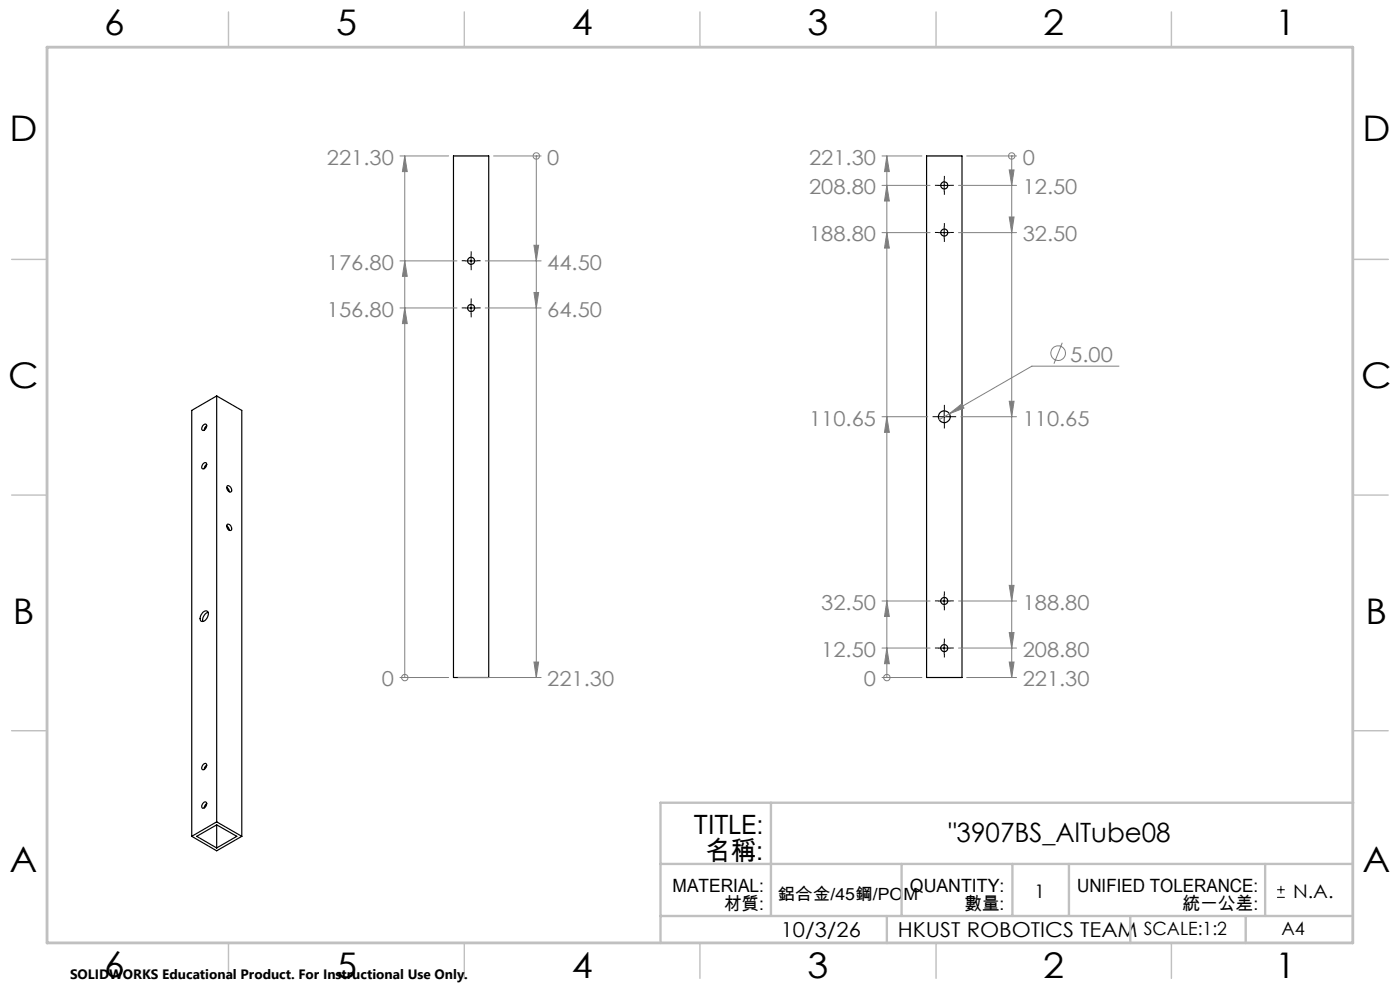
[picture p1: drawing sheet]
<svg xmlns="http://www.w3.org/2000/svg" width="297mm" height="210mm" viewBox="0 0 297 210" stroke-linecap="round" stroke-linejoin="round" font-family="sans-serif">
<g fill="none" stroke="#000" stroke-width=".25">
<path d="M96.2 33.1h7.5v110.6h-7.5zM196.6 33.1h7.5v110.6h-7.5zM43.1 98.3l.4-.2a.61 .61 0 0 1 .4 .6 .61 .61 0 0 1-.4 .6l-.4 .2-.3-.3zM43.1 90.2l.4-.3a.64 .64 0 0 1 .4 .6 .64 .64 0 0 1-.4 .6l-.4 .2-.3-.3zM43.9 98.5l-.5 .5-.1 .4M43.9 90.3l-.5 .5-.1 .5M46 84v90.3M46 84l5.3 3.1v90.3M46 84l-5.3 3.1v90.3M48.1 111.5l.4 .4 .1 .6M48.1 103.4l.4 .3 .1 .6M48.2 103.1a.79 .79 0 0 1 .8 .3 .79 .79 0 0 1 .1 .8 .72 .72 0 0 1-.8-.1 .72 .72 0 0 1-.2-.8z"/>
<path d="M48.3 111.2a.84 .84 0 0 1 .7 .5 .84 .84 0 0 1-.1 .8 .89 .89 0 0 1-.6-1.3zM43 129.9a.65 .65 0 0 1 1-.3 .65 .65 0 0 1 .1 1 1.15 1.15 0 0 1-1.6 1v-.9zM44.2 129.9a1.72 1.72 0 0 0-1.2 1.9M40.7 177.4l5.3 3.1 5.3-3.1M43.1 170.3l.5-.2a.75 .75 0 0 1 .1 .9 .75 .75 0 0 1-.8 .3l-.1-.3zM43.1 162.2l.5-.3a.77 .77 0 0 1 .1 .9 .77 .77 0 0 1-.8 .4l-.1-.4zM43.9 170.5l-.5 .4-.1 .5M43.9 162.3l-.5 .5-.1 .4M46 175v4.9M46 174.3l5.3 3.1M46 175l-4.3 2.4 4.3 2.5M46 175l4.2 2.4-4.2 2.5"/>
<path d="M46 174.3l-5.3 3.1"/>
<circle cx="200.3" cy="39.3" r=".75"/>
<circle cx="99.9" cy="55.3" r=".74"/>
<circle cx="200.3" cy="49.3" r=".75"/>
<circle cx="99.9" cy="65.3" r=".74"/>
<circle cx="200.3" cy="88.4" r="1.26"/>
<circle cx="200.3" cy="127.5" r=".75"/>
<circle cx="200.3" cy="137.5" r=".75"/>
</g>
<g fill="none" stroke="#808080" stroke-width=".21">
<path d="M84.8 33.1h10.4M85.9 33.1l.5 3.3h-1zM85.9 33.1v110.6M104.7 33.1h10.1M113.8 33.1h.1M113.8 33.1v110.6M187.1 33.1h8.5M187.1 39.3h10.2M188.1 39.3l.6 3.3h-1.1zM188.1 33.1l.6 3.3h-1.1zM188.1 33.1v110.6M203.3 39.3h12.4"/>
<path d="M205.1 33.1h10.6M214.1 36h1l-.5 3.3zM214.6 33.1h.1M214.6 33.1v110.6M84.8 55.3h12.1M85.9 55.3l.5 3.3h-1zM102.9 55.3h11.9M113.3 52h1l-.5 3.3zM187.1 49.3h10.2M188.1 49.3l.6 3.3h-1.1zM203.3 49.3h12.4M214.1 46h1l-.5 3.3z"/>
<path d="M84.8 65.3h12.1M85.9 65.3l.5 3.3h-1zM102.9 65.3h11.9M113.3 62h1l-.5 3.3zM225.4 72.7l-1.8 4.4M237.4 77.7h-18.5l-17.5 10.1M187.1 88.4h9.7M188.1 88.4l.6 3.3h-1.1zM201.4 87.8l2.6-2.1 .5 .9zM201.4 87.8l-2.2 1.2M203.8 88.4h11.9M214.1 85.1h1l-.5 3.3z"/>
<path d="M187.1 137.5h10.2M187.1 127.5h10.2M188.1 137.5l.6 3.3h-1.1zM188.1 127.5l.6 3.3h-1.1zM203.3 137.5h12.4M203.3 127.5h12.4M214.1 124.2h1l-.5 3.3zM214.1 134.2h1l-.5 3.3zM84.8 143.7h10.4M85.9 143.7h.1M97.2 143.7h17.6M113.3 140.4h1l-.5 3.3z"/>
<path d="M187.1 143.7h8.5M188.1 143.7h.1M205.1 143.7h10.6M214.1 140.4h1l-.5 3.3z"/>
<circle cx="113.8" cy="33.1" r=".69"/>
<circle cx="214.6" cy="33.1" r=".69"/>
<circle cx="224.5" cy="74.9" r="1.55"/>
<circle cx="85.9" cy="143.7" r=".67"/>
<circle cx="188.1" cy="143.7" r=".67"/>
</g>
<g fill="none" stroke="#000" stroke-width=".21">
<path d="M199.1 39.3h2.5M200.3 38.1v2.5M98.7 55.3h2.5M99.9 54.1v2.5M199.1 49.3h2.5M200.3 48.1v2.5M98.7 65.3h2.5M99.9 64.1v2.5M199.1 88.4h2.5M200.3 87.2v2.5M199.1 137.5h2.5M199.1 127.5h2.5"/>
<path d="M200.3 126.2v2.5M200.3 136.2v2.5M270.9 190.4h1.7M270.9 188.7h1.7M271.7 187.9v1.6"/>
</g>
<g fill="none" stroke="#000" stroke-width=".21" stroke-dasharray="15.2 1.3 1.3 1.3" stroke-linecap="butt">
<path d="M199.1 39.3h-.8M200.3 38.1v-.8M201.6 39.3h.7M98.7 55.3h-.7M100 54.1v-.8M100 56.6v.7M101.2 55.3h.8M199.1 49.3h-.8M200.3 48.1v-.8M200.3 50.6v.7M200.3 40.6v.7M201.6 49.3h.7"/>
<path d="M98.7 65.3h-.7M100 64.1v-.8M100 66.6v.7M101.2 65.3h.8M199.1 88.4h-1.3M200.3 87.1v-1.2M200.3 89.6v1.3M201.6 88.4h1.2M199.1 137.5h-.8M199.1 127.5h-.8M200.3 136.2v-.7M200.3 138.7v.8"/>
<path d="M200.3 126.2v-.7M200.3 128.7v.8M201.6 137.5h.7M201.6 127.5h.7"/>
</g>
<path d="M287 55h7.5M287 144.8v55.2h-187.2" fill="none" stroke="#c0c0c0" stroke-width=".21"/>
<path d="M163.5 170.3v24M287.1 170.3h-147v29.7M140.1 194.3h146.5M140.1 183.3h146.9M188.1 194.3v5.7M191.3 183.3v11M214.8 183.3v11M226.8 183.3v11M239.8 194.3v5.7M264.3 194.3v5.7M268.4 183.3v11" fill="none" stroke="#c0c0c0" stroke-width=".5"/>
<g fill="none" stroke="#c0c0c0" stroke-width=".3">
<path d="M48.5 2.5v7.5M98.5 2.5v7.5M148.5 2.5v7.5M198.6 2.5v7.5M248.5 2.5v7.5M2.5 55h7.5M287 55h7.5M2.5 105h7.5M287 105h7.5M2.5 155h7.5M287 155h7.5M48.5 200v7.5"/>
<path d="M98.5 200v7.5M148.5 200v7.5M198.6 200v7.5M248.5 200v7.5"/>
</g>
<path d="M10 10h277v190h-277z" fill="none" stroke="#c0c0c0" stroke-width=".6"/>
<g fill="#808080">
<path d="M201.4 87.8l2.6-2.1 .5 .9z"/>
<path d="M85.9 65.3l.5 3.3h-1zM85.9 55.3l.5 3.3h-1zM85.9 33.1l.5 3.3h-1zM113.3 52h1l-.5 3.3zM113.3 62h1l-.5 3.3zM113.3 140.4h1l-.5 3.3zM188.1 137.5l.6 3.3h-1.1zM188.1 127.5l.6 3.3h-1.1zM188.1 88.4l.6 3.3h-1.1zM188.1 49.3l.6 3.3h-1.1zM188.1 39.3l.6 3.3h-1.1zM188.1 33.1l.6 3.3h-1.1zM214.1 36h1l-.5 3.3zM214.1 46h1l-.5 3.3zM214.1 85.1h1l-.5 3.3zM214.1 124.2h1l-.5 3.3zM214.1 134.2h1l-.5 3.3zM214.1 140.4h1l-.5 3.3z"/>
</g>
<g font-size="7.5">
<text x="22.1" y="7.3">6</text>
<text x="71.3" y="7.4">5</text>
<text x="121.3" y="7.4">4</text>
<text x="171.3" y="7.4">3</text>
<text x="221.3" y="7.4">2</text>
<text x="270.5" y="7.4">1</text>
<text x="2" y="29.9">D</text>
<text x="289" y="29.9">D</text>
<text x="1.8" y="82.4">C</text>
<text x="288.8" y="82.4">C</text>
<text x="2.7" y="132.4">B</text>
<text x="289.7" y="132.4">B</text>
<text x="2" y="184.9">A</text>
<text x="289" y="184.9">A</text>
<text x="22.1" y="207.3">6</text>
<text x="71.3" y="207.4">5</text>
<text x="121.3" y="207.4">4</text>
<text x="171.3" y="207.4">3</text>
<text x="221.3" y="207.4">2</text>
<text x="270.5" y="207.4">1</text>
</g>
<g font-size="5.6">
<text x="147.2" y="176.9">TITLE:</text>
<text x="201.2" y="178.6">&quot;3907BS_AlTube08</text>
<text x="149.6" y="182.5">名稱:</text>
</g>
<g font-size="4.4" fill="#808080">
<text x="69.4" y="35">221.30</text>
<text x="116.1" y="35">0</text>
<text x="171.6" y="35">221.30</text>
<text x="217" y="35">0</text>
<text x="171.6" y="41.2">208.80</text>
<text x="217" y="41.2">12.50</text>
<text x="171.6" y="51.2">188.80</text>
<text x="217" y="51.2">32.50</text>
<text x="69.4" y="57.2">176.80</text>
<text x="116.1" y="57.2">44.50</text>
<text x="69.4" y="67.2">156.80</text>
<text x="116.1" y="67.2">64.50</text>
<text x="227.1" y="76.7">5.00</text>
<text x="171.6" y="90.3">110.65</text>
<text x="217" y="90.3">110.65</text>
<text x="174.2" y="129.4">32.50</text>
<text x="217" y="129.4">188.80</text>
<text x="174.2" y="139.4">12.50</text>
<text x="217" y="139.4">208.80</text>
<text x="81" y="145.6">0</text>
<text x="116.1" y="145.6">221.30</text>
<text x="183.3" y="145.6">0</text>
<text x="217" y="145.6">221.30</text>
</g>
<g font-size="4.4">
<text x="165.6" y="198.7">10/3/26</text>
<text x="190.5" y="198.7">HKUST ROBOTICS TEAM</text>
</g>
<g font-size="4">
<text x="219.4" y="190.5">1</text>
<text x="274.3" y="190.5">N.A.</text>
</g>
<g font-size="3.9">
<text x="142.7" y="189.2">MATERIAL:</text>
<text x="193" y="189.2">QUANTITY:</text>
<text x="228.5" y="189.2">UNIFIED TOLERANCE:</text>
<text x="153.6" y="193.1">材質:</text>
<text x="204.6" y="193.1">數量:</text>
<text x="250.8" y="193.1">統一公差:</text>
<text x="242.6" y="198.4">SCALE:1:2</text>
<text x="271.9" y="198.4">A4</text>
</g>
<text font-size="3.6" x="164.9" y="190.8">鋁合金/45鋼/POM</text>
<text font-size="2.9" x="14.9" y="207.6">SOLIDWORKS Educational Product. For Instructional Use Only.</text>
</svg>
